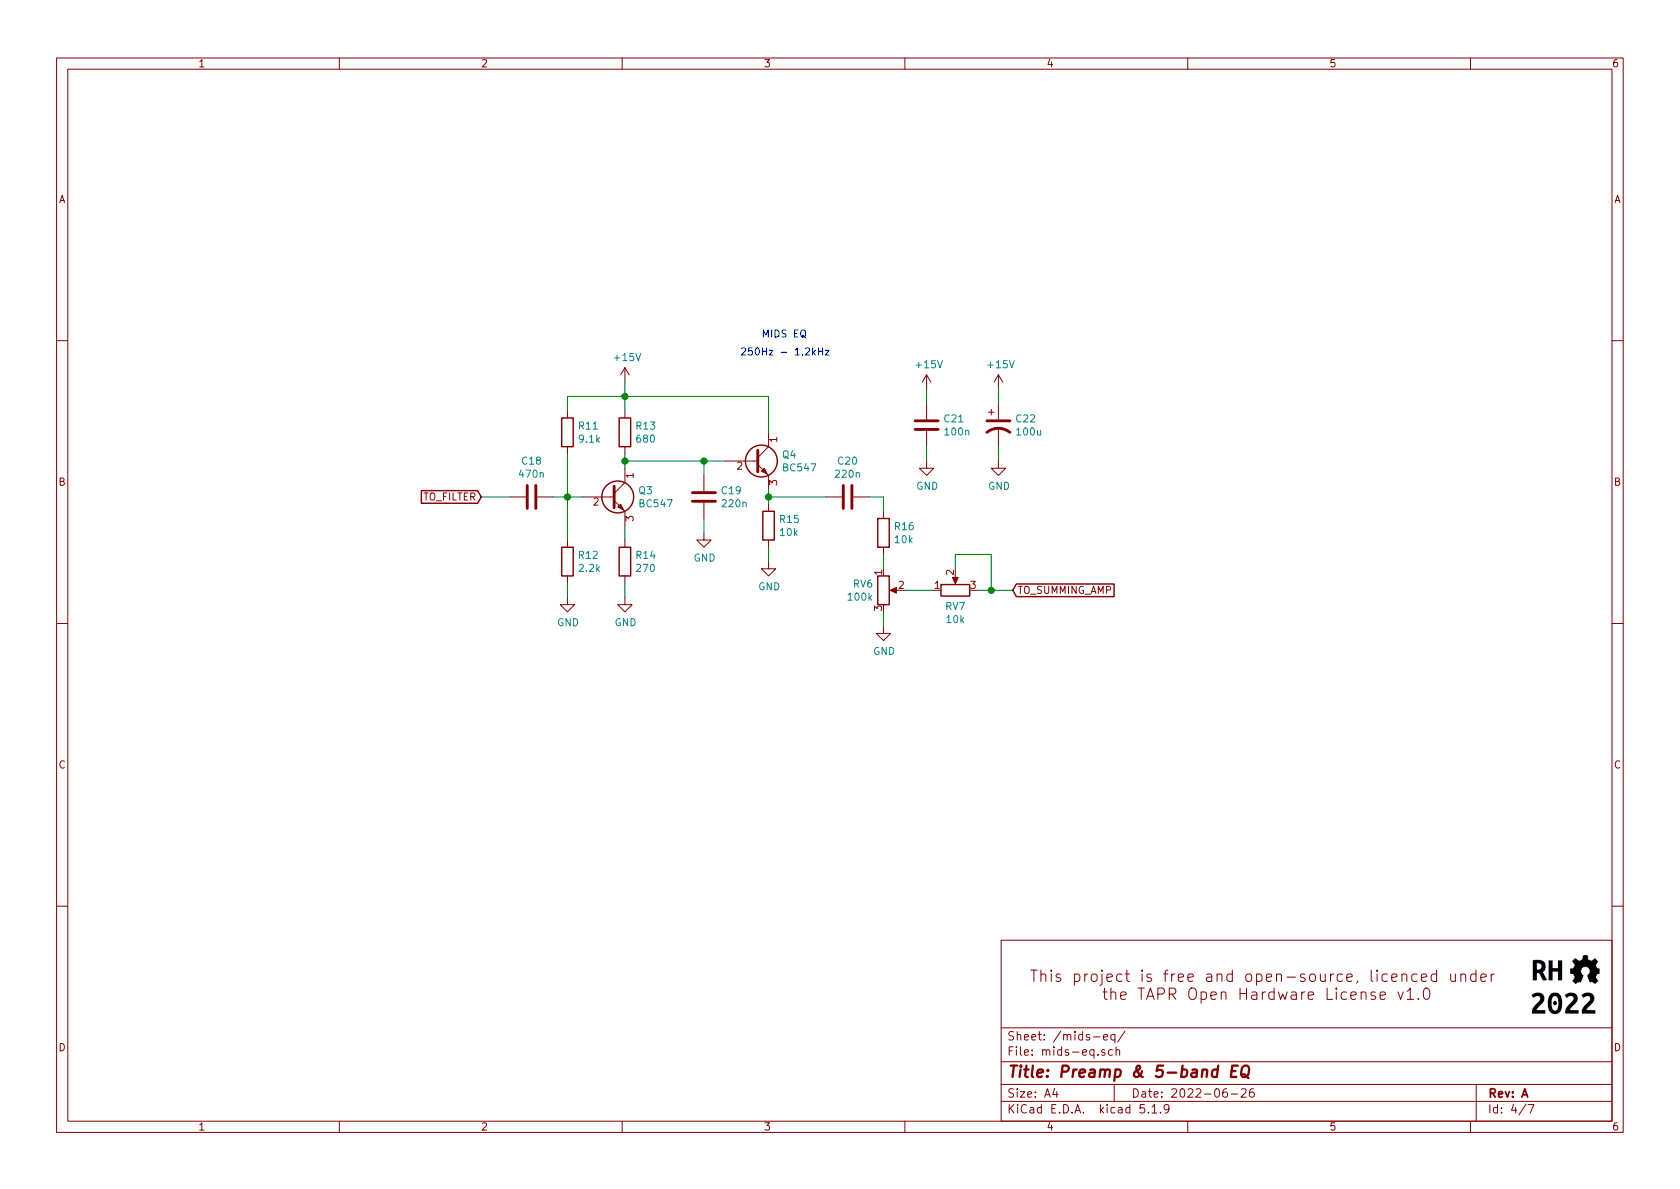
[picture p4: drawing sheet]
EESchema Schematic File Version 4
EELAYER 30 0
EELAYER END
$Descr A4 11693 8268
encoding utf-8
Sheet 4 7
Title "Preamp & 5-band EQ"
Date "2022-06-26"
Rev "A"
Comp ""
Comment1 ""
Comment2 ""
Comment3 ""
Comment4 ""
$EndDescr
$Comp
L Device:R R?
U 1 1
P 4350 3000
AR Path="/61028EB6/610EC9FB" Ref="R?"  Part="1" 
AR Path="/610E7A85/610EC9FB" Ref="R13"  Part="1" 
F 0 "R13" H 4420 3046 50  0000 L CNN
F 1 "680" H 4420 2955 50  0000 L CNN
F 2 "Resistor_THT:R_Axial_DIN0207_L6.3mm_D2.5mm_P2.54mm_Vertical" V 4280 3000 50  0001 C CNN
F 3 "~" H 4350 3000 50  0001 C CNN
	1    4350 3000
	1    0    0    -1  
$EndComp
$Comp
L Device:R R?
U 1 1
P 3950 3000
AR Path="/61028EB6/610ECA01" Ref="R?"  Part="1" 
AR Path="/610E7A85/610ECA01" Ref="R11"  Part="1" 
F 0 "R11" H 4020 3046 50  0000 L CNN
F 1 "9.1k" H 4020 2955 50  0000 L CNN
F 2 "Resistor_THT:R_Axial_DIN0207_L6.3mm_D2.5mm_P2.54mm_Vertical" V 3880 3000 50  0001 C CNN
F 3 "~" H 3950 3000 50  0001 C CNN
	1    3950 3000
	1    0    0    -1  
$EndComp
Wire Wire Line
	3850 3450 3950 3450
Wire Wire Line
	3950 3150 3950 3450
Connection ~ 3950 3450
Wire Wire Line
	3950 3450 4050 3450
Wire Wire Line
	4350 3150 4350 3200
Wire Wire Line
	3950 2850 3950 2750
Wire Wire Line
	3950 2750 4350 2750
Wire Wire Line
	4350 2750 4350 2850
$Comp
L Device:R R?
U 1 1
P 4350 3900
AR Path="/61028EB6/610ECA0F" Ref="R?"  Part="1" 
AR Path="/610E7A85/610ECA0F" Ref="R14"  Part="1" 
F 0 "R14" H 4420 3946 50  0000 L CNN
F 1 "270" H 4420 3855 50  0000 L CNN
F 2 "Resistor_THT:R_Axial_DIN0207_L6.3mm_D2.5mm_P2.54mm_Vertical" V 4280 3900 50  0001 C CNN
F 3 "~" H 4350 3900 50  0001 C CNN
	1    4350 3900
	1    0    0    -1  
$EndComp
$Comp
L Device:R R?
U 1 1
P 3950 3900
AR Path="/61028EB6/610ECA15" Ref="R?"  Part="1" 
AR Path="/610E7A85/610ECA15" Ref="R12"  Part="1" 
F 0 "R12" H 4020 3946 50  0000 L CNN
F 1 "2.2k" H 4020 3855 50  0000 L CNN
F 2 "Resistor_THT:R_Axial_DIN0207_L6.3mm_D2.5mm_P2.54mm_Vertical" V 3880 3900 50  0001 C CNN
F 3 "~" H 3950 3900 50  0001 C CNN
	1    3950 3900
	1    0    0    -1  
$EndComp
Wire Wire Line
	3950 3750 3950 3450
Wire Wire Line
	3950 4050 3950 4150
Wire Wire Line
	4350 4050 4350 4150
$Comp
L power:GND #PWR?
U 1 1
P 3950 4150
AR Path="/61028EB6/610ECA1E" Ref="#PWR?"  Part="1" 
AR Path="/610E7A85/610ECA1E" Ref="#PWR0134"  Part="1" 
F 0 "#PWR0134" H 3950 3900 50  0001 C CNN
F 1 "GND" H 3955 3977 50  0000 C CNN
F 2 "" H 3950 4150 50  0001 C CNN
F 3 "" H 3950 4150 50  0001 C CNN
	1    3950 4150
	1    0    0    -1  
$EndComp
$Comp
L power:GND #PWR?
U 1 1
P 4350 4150
AR Path="/61028EB6/610ECA24" Ref="#PWR?"  Part="1" 
AR Path="/610E7A85/610ECA24" Ref="#PWR0135"  Part="1" 
F 0 "#PWR0135" H 4350 3900 50  0001 C CNN
F 1 "GND" H 4355 3977 50  0000 C CNN
F 2 "" H 4350 4150 50  0001 C CNN
F 3 "" H 4350 4150 50  0001 C CNN
	1    4350 4150
	1    0    0    -1  
$EndComp
Wire Wire Line
	4350 3650 4350 3750
Wire Wire Line
	4350 3200 4900 3200
Connection ~ 4350 3200
Wire Wire Line
	4350 3200 4350 3250
Wire Wire Line
	4900 3300 4900 3200
Connection ~ 4900 3200
Wire Wire Line
	4900 3200 5050 3200
Wire Wire Line
	4900 3600 4900 3700
$Comp
L power:GND #PWR?
U 1 1
P 4900 3700
AR Path="/61028EB6/610ECA38" Ref="#PWR?"  Part="1" 
AR Path="/610E7A85/610ECA38" Ref="#PWR0136"  Part="1" 
F 0 "#PWR0136" H 4900 3450 50  0001 C CNN
F 1 "GND" H 4905 3527 50  0000 C CNN
F 2 "" H 4900 3700 50  0001 C CNN
F 3 "" H 4900 3700 50  0001 C CNN
	1    4900 3700
	1    0    0    -1  
$EndComp
$Comp
L Device:R R?
U 1 1
P 5350 3650
AR Path="/61028EB6/610ECA44" Ref="R?"  Part="1" 
AR Path="/610E7A85/610ECA44" Ref="R15"  Part="1" 
F 0 "R15" H 5420 3696 50  0000 L CNN
F 1 "10k" H 5420 3605 50  0000 L CNN
F 2 "Resistor_THT:R_Axial_DIN0207_L6.3mm_D2.5mm_P2.54mm_Vertical" V 5280 3650 50  0001 C CNN
F 3 "~" H 5350 3650 50  0001 C CNN
	1    5350 3650
	1    0    0    -1  
$EndComp
$Comp
L power:GND #PWR?
U 1 1
P 5350 3900
AR Path="/61028EB6/610ECA4A" Ref="#PWR?"  Part="1" 
AR Path="/610E7A85/610ECA4A" Ref="#PWR0137"  Part="1" 
F 0 "#PWR0137" H 5350 3650 50  0001 C CNN
F 1 "GND" H 5355 3727 50  0000 C CNN
F 2 "" H 5350 3900 50  0001 C CNN
F 3 "" H 5350 3900 50  0001 C CNN
	1    5350 3900
	1    0    0    -1  
$EndComp
Wire Wire Line
	5350 3000 5350 2750
Wire Wire Line
	5350 2750 4350 2750
Connection ~ 4350 2750
Wire Wire Line
	5350 3900 5350 3800
Wire Wire Line
	5350 3500 5350 3450
Wire Wire Line
	5750 3450 5350 3450
Connection ~ 5350 3450
Wire Wire Line
	5350 3450 5350 3400
$Comp
L Device:R R?
U 1 1
P 6150 3700
AR Path="/61028EB6/610ECA5E" Ref="R?"  Part="1" 
AR Path="/610E7A85/610ECA5E" Ref="R16"  Part="1" 
F 0 "R16" H 6220 3746 50  0000 L CNN
F 1 "10k" H 6220 3655 50  0000 L CNN
F 2 "Resistor_THT:R_Axial_DIN0207_L6.3mm_D2.5mm_P2.54mm_Vertical" V 6080 3700 50  0001 C CNN
F 3 "~" H 6150 3700 50  0001 C CNN
	1    6150 3700
	1    0    0    -1  
$EndComp
Wire Wire Line
	6050 3450 6150 3450
Wire Wire Line
	6150 3450 6150 3550
$Comp
L Device:R_POT RV?
U 1 1
P 6150 4100
AR Path="/61028EB6/610ECA66" Ref="RV?"  Part="1" 
AR Path="/610E7A85/610ECA66" Ref="RV6"  Part="1" 
F 0 "RV6" H 6081 4146 50  0000 R CNN
F 1 "100k" H 6081 4055 50  0000 R CNN
F 2 "Connector_PinHeader_2.54mm:PinHeader_1x03_P2.54mm_Vertical" H 6150 4100 50  0001 C CNN
F 3 "~" H 6150 4100 50  0001 C CNN
	1    6150 4100
	1    0    0    -1  
$EndComp
$Comp
L power:GND #PWR?
U 1 1
P 6150 4350
AR Path="/61028EB6/610ECA6C" Ref="#PWR?"  Part="1" 
AR Path="/610E7A85/610ECA6C" Ref="#PWR0138"  Part="1" 
F 0 "#PWR0138" H 6150 4100 50  0001 C CNN
F 1 "GND" H 6155 4177 50  0000 C CNN
F 2 "" H 6150 4350 50  0001 C CNN
F 3 "" H 6150 4350 50  0001 C CNN
	1    6150 4350
	1    0    0    -1  
$EndComp
Wire Wire Line
	6150 4350 6150 4250
$Comp
L Device:R_POT RV?
U 1 1
P 6650 4100
AR Path="/61028EB6/610ECA82" Ref="RV?"  Part="1" 
AR Path="/610E7A85/610ECA82" Ref="RV7"  Part="1" 
F 0 "RV7" V 6535 4100 50  0000 C CNN
F 1 "10k" V 6444 4100 50  0000 C CNN
F 2 "Potentiometer_THT:Potentiometer_Runtron_RM-065_Vertical" H 6650 4100 50  0001 C CNN
F 3 "~" H 6650 4100 50  0001 C CNN
	1    6650 4100
	0    -1   -1   0   
$EndComp
Wire Wire Line
	6650 3950 6650 3850
Wire Wire Line
	6650 3850 6900 3850
Wire Wire Line
	6900 3850 6900 4100
Wire Wire Line
	6900 4100 6800 4100
Wire Wire Line
	6900 4100 7050 4100
Connection ~ 6900 4100
Text GLabel 7050 4100 2    50   Input ~ 0
TO_SUMMING_AMP
Wire Wire Line
	3550 3450 3350 3450
Text GLabel 3350 3450 0    50   Input ~ 0
TO_FILTER
$Comp
L power:+15V #PWR?
U 1 1
P 4350 2650
AR Path="/61028EB6/610ECA92" Ref="#PWR?"  Part="1" 
AR Path="/610E7A85/610ECA92" Ref="#PWR0139"  Part="1" 
F 0 "#PWR0139" H 4350 2500 50  0001 C CNN
F 1 "+15V" H 4365 2823 50  0000 C CNN
F 2 "" H 4350 2650 50  0001 C CNN
F 3 "" H 4350 2650 50  0001 C CNN
	1    4350 2650
	1    0    0    -1  
$EndComp
Wire Wire Line
	4350 2750 4350 2650
$Comp
L Device:C C?
U 1 1
P 6450 2950
AR Path="/61028EB6/610ECA99" Ref="C?"  Part="1" 
AR Path="/610E7A85/610ECA99" Ref="C21"  Part="1" 
F 0 "C21" H 6565 2996 50  0000 L CNN
F 1 "100n" H 6565 2905 50  0000 L CNN
F 2 "Capacitor_THT:C_Disc_D7.0mm_W2.5mm_P5.00mm" H 6488 2800 50  0001 C CNN
F 3 "~" H 6450 2950 50  0001 C CNN
	1    6450 2950
	1    0    0    -1  
$EndComp
$Comp
L power:+15V #PWR?
U 1 1
P 6450 2700
AR Path="/61028EB6/610ECA9F" Ref="#PWR?"  Part="1" 
AR Path="/610E7A85/610ECA9F" Ref="#PWR0140"  Part="1" 
F 0 "#PWR0140" H 6450 2550 50  0001 C CNN
F 1 "+15V" H 6465 2873 50  0000 C CNN
F 2 "" H 6450 2700 50  0001 C CNN
F 3 "" H 6450 2700 50  0001 C CNN
	1    6450 2700
	1    0    0    -1  
$EndComp
$Comp
L power:GND #PWR?
U 1 1
P 6450 3200
AR Path="/61028EB6/610ECAA5" Ref="#PWR?"  Part="1" 
AR Path="/610E7A85/610ECAA5" Ref="#PWR0141"  Part="1" 
F 0 "#PWR0141" H 6450 2950 50  0001 C CNN
F 1 "GND" H 6455 3027 50  0000 C CNN
F 2 "" H 6450 3200 50  0001 C CNN
F 3 "" H 6450 3200 50  0001 C CNN
	1    6450 3200
	1    0    0    -1  
$EndComp
Wire Wire Line
	6450 2800 6450 2700
Wire Wire Line
	6450 3200 6450 3100
$Comp
L Device:CP1 C?
U 1 1
P 6950 2950
AR Path="/61028EB6/610ECAAD" Ref="C?"  Part="1" 
AR Path="/610E7A85/610ECAAD" Ref="C22"  Part="1" 
F 0 "C22" H 7065 2996 50  0000 L CNN
F 1 "100u" H 7065 2905 50  0000 L CNN
F 2 "Capacitor_THT:CP_Radial_D6.3mm_P2.50mm" H 6950 2950 50  0001 C CNN
F 3 "~" H 6950 2950 50  0001 C CNN
	1    6950 2950
	1    0    0    -1  
$EndComp
$Comp
L power:GND #PWR?
U 1 1
P 6950 3200
AR Path="/61028EB6/610ECAB3" Ref="#PWR?"  Part="1" 
AR Path="/610E7A85/610ECAB3" Ref="#PWR0142"  Part="1" 
F 0 "#PWR0142" H 6950 2950 50  0001 C CNN
F 1 "GND" H 6955 3027 50  0000 C CNN
F 2 "" H 6950 3200 50  0001 C CNN
F 3 "" H 6950 3200 50  0001 C CNN
	1    6950 3200
	1    0    0    -1  
$EndComp
Wire Wire Line
	6950 3200 6950 3100
Wire Wire Line
	6950 2800 6950 2700
$Comp
L power:+15V #PWR?
U 1 1
P 6950 2700
AR Path="/61028EB6/610ECABB" Ref="#PWR?"  Part="1" 
AR Path="/610E7A85/610ECABB" Ref="#PWR0143"  Part="1" 
F 0 "#PWR0143" H 6950 2550 50  0001 C CNN
F 1 "+15V" H 6965 2873 50  0000 C CNN
F 2 "" H 6950 2700 50  0001 C CNN
F 3 "" H 6950 2700 50  0001 C CNN
	1    6950 2700
	1    0    0    -1  
$EndComp
Text Notes 5300 2350 0    50   ~ 0
MIDS EQ
Wire Wire Line
	6150 3850 6150 3950
Wire Wire Line
	6300 4100 6500 4100
$Comp
L Device:C C?
U 1 1
P 3700 3450
AR Path="/61028EB6/610FECC6" Ref="C?"  Part="1" 
AR Path="/610E7A85/610FECC6" Ref="C18"  Part="1" 
F 0 "C18" V 3448 3450 50  0000 C CNN
F 1 "470n" V 3539 3450 50  0000 C CNN
F 2 "Capacitor_THT:C_Disc_D7.5mm_W4.4mm_P5.00mm" H 3738 3300 50  0001 C CNN
F 3 "~" H 3700 3450 50  0001 C CNN
	1    3700 3450
	0    1    1    0   
$EndComp
$Comp
L Device:C C?
U 1 1
P 5900 3450
AR Path="/61028EB6/610FF553" Ref="C?"  Part="1" 
AR Path="/610E7A85/610FF553" Ref="C20"  Part="1" 
F 0 "C20" V 5648 3450 50  0000 C CNN
F 1 "220n" V 5739 3450 50  0000 C CNN
F 2 "Capacitor_THT:C_Disc_D7.5mm_W2.5mm_P5.00mm" H 5938 3300 50  0001 C CNN
F 3 "~" H 5900 3450 50  0001 C CNN
	1    5900 3450
	0    1    1    0   
$EndComp
$Comp
L Device:C C?
U 1 1
P 4900 3450
AR Path="/61028EB6/610FFCF6" Ref="C?"  Part="1" 
AR Path="/610E7A85/610FFCF6" Ref="C19"  Part="1" 
F 0 "C19" H 5015 3496 50  0000 L CNN
F 1 "220n" H 5015 3405 50  0000 L CNN
F 2 "Capacitor_THT:C_Disc_D7.5mm_W2.5mm_P5.00mm" H 4938 3300 50  0001 C CNN
F 3 "~" H 4900 3450 50  0001 C CNN
	1    4900 3450
	1    0    0    -1  
$EndComp
$Comp
L Transistor_BJT:BC547 Q?
U 1 1
P 4250 3450
AR Path="/6110D687/61CBB4A6" Ref="Q?"  Part="1" 
AR Path="/610E7A85/61CBB4A6" Ref="Q3"  Part="1" 
F 0 "Q3" H 4441 3496 50  0000 L CNN
F 1 "BC547" H 4441 3405 50  0000 L CNN
F 2 "Package_TO_SOT_THT:TO-92_Inline_Wide" H 4450 3375 50  0001 L CIN
F 3 "https://www.onsemi.com/pub/Collateral/BC550-D.pdf" H 4250 3450 50  0001 L CNN
	1    4250 3450
	1    0    0    -1  
$EndComp
$Comp
L Transistor_BJT:BC547 Q?
U 1 1
P 5250 3200
AR Path="/6110D687/61CBBC1E" Ref="Q?"  Part="1" 
AR Path="/610E7A85/61CBBC1E" Ref="Q4"  Part="1" 
F 0 "Q4" H 5441 3246 50  0000 L CNN
F 1 "BC547" H 5441 3155 50  0000 L CNN
F 2 "Package_TO_SOT_THT:TO-92_Inline_Wide" H 5450 3125 50  0001 L CIN
F 3 "https://www.onsemi.com/pub/Collateral/BC550-D.pdf" H 5250 3200 50  0001 L CNN
	1    5250 3200
	1    0    0    -1  
$EndComp
Text Notes 5150 2475 0    50   ~ 0
250Hz - 1.2kHz
$EndSCHEMATC
